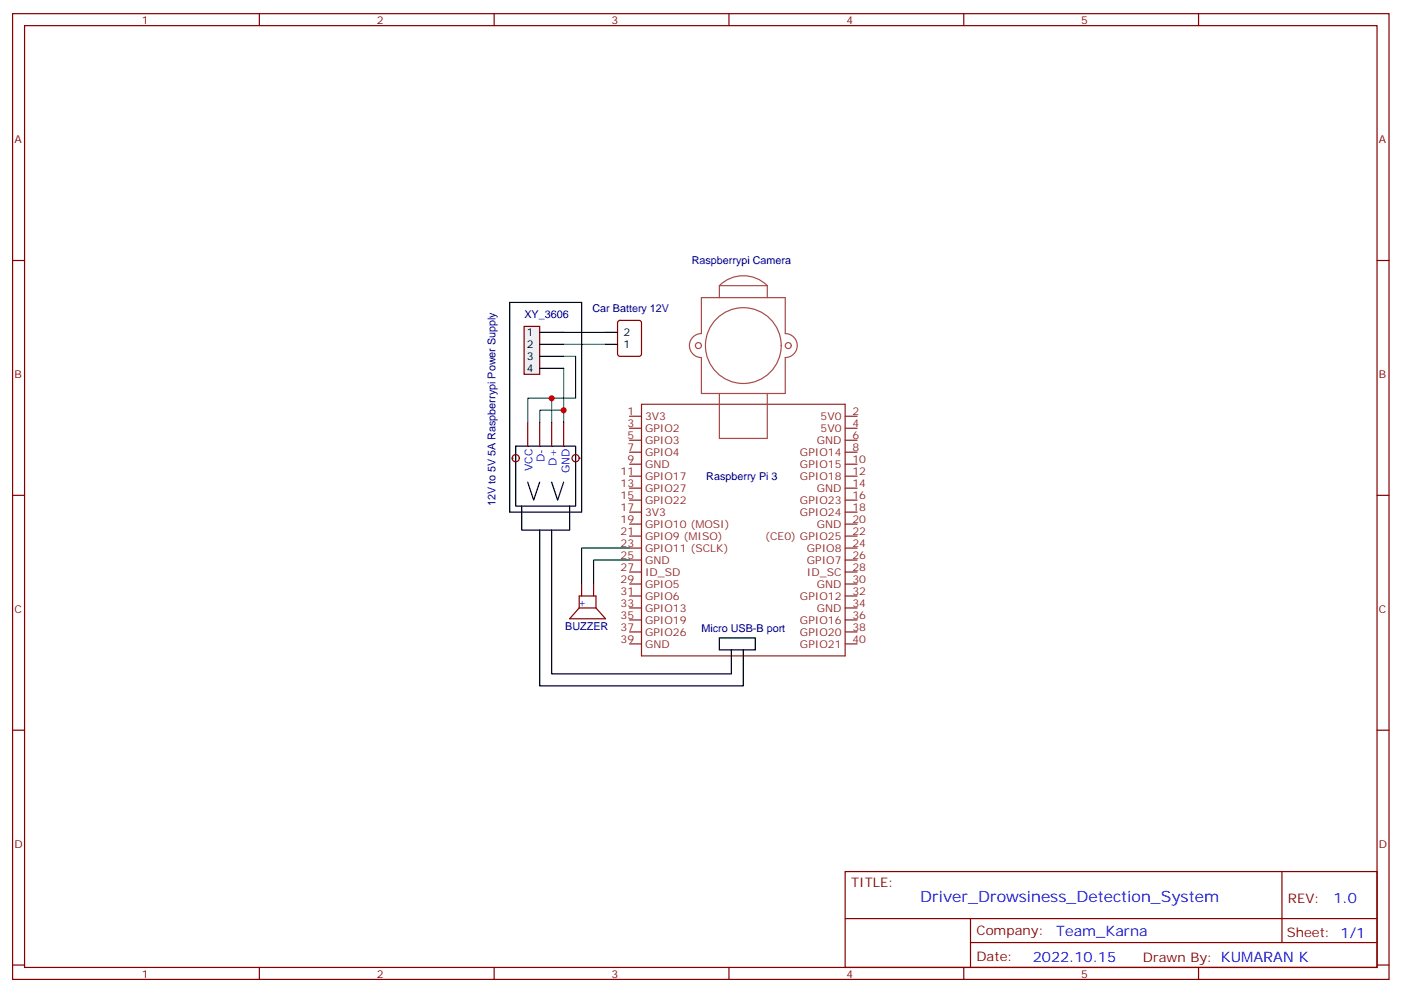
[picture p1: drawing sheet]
<svg xmlns="http://www.w3.org/2000/svg" width="413mm" height="292mm" viewBox="0 0 413 292" stroke-linecap="round" stroke-linejoin="round" font-family="sans-serif">
<g fill="none" stroke="#870000" stroke-width=".35">
<path d="M3.7 4h405.3v284.4h-405.3zM7.2 7.5h398.3v277.3h-398.3zM76.4 4v3.5M145.5 4v3.5M214.7 4v3.5M283.8 4v3.5M353 4v3.5M3.7 76.7h3.5M405.5 76.7h3.5M3.7 145.8h3.5M405.5 145.8h3.5M3.7 215h3.5"/>
<path d="M405.5 215h3.5M248.9 256.6h156.6v28.2h-156.6zM377.5 256.6v20.9M248.9 270.5h156.5M285.8 277.5h119.6M285.8 270.5v14.1M3.7 284.1h3.5M76.4 284.8v3.6M145.5 284.8v3.6M214.7 284.8v3.6M283.8 284.8v3.6M353 284.8v3.6"/>
<path d="M405.5 284.1h3.5"/>
</g>
<g fill="none" stroke="#8c2424" stroke-width=".35">
<path d="M188.9 119h60v74.1h-60zM185.4 122.6h3.5M185.4 126.1h3.5M185.4 129.6h3.5M185.4 133.1h3.5M185.4 136.7h3.5M248.9 122.6h3.5M248.9 126.1h3.5M248.9 129.6h3.5M248.9 133.1h3.5M248.9 136.7h3.5M185.4 140.2h3.5"/>
<path d="M185.4 143.7h3.5M185.4 147.2h3.5M185.4 150.8h3.5M185.4 154.3h3.5M185.4 157.8h3.5M248.9 140.2h3.5M248.9 143.7h3.5M248.9 147.2h3.5M248.9 150.8h3.5M248.9 154.3h3.5M248.9 157.8h3.5M185.4 161.4h3.5"/>
<path d="M185.4 164.9h3.5M185.4 168.4h3.5M185.4 171.9h3.5M185.4 175.5h3.5M185.4 179h3.5M248.9 161.4h3.5M248.9 164.9h3.5M248.9 168.4h3.5M248.9 171.9h3.5M248.9 175.5h3.5M248.9 179h3.5M185.4 182.5h3.5"/>
<path d="M185.4 186.1h3.5M185.4 189.6h3.5M248.9 182.5h3.5M248.9 186.1h3.5M248.9 189.6h3.5"/>
</g>
<path d="M154.3 96.1h4.6v14.1h-4.6z" fill="#f0f0f0" stroke="#870000" stroke-width=".35"/>
<path d="M150.1 89h21.2v61.8h-21.2zM158.9 97.9h7.1M158.9 101.4h7.1M158.9 104.9h7.1M158.9 108.4h7.1M151.9 131.4h17.6v17.6h-17.6zM155.4 142l1.8 5.2 1.7-5.2M162.5 142l1.7 5.2 1.8-5.2" fill="none" stroke="#000" stroke-width=".35"/>
<g fill="none" stroke="#870000" stroke-width=".35">
<path d="M155.4 124.3v7.1M158.9 124.3v7.1M162.5 124.3v7.1M166 124.3v7.1M170.6 179v-3.5h4.9v3.5M170.6 179h4.9M170.6 179l-2.9 3.2h10.6l-2.8-3.2M171.3 171.9v3.6M174.8 171.9v3.6"/>
<circle cx="151.9" cy="134.9" r="1.06"/>
</g>
<circle cx="150.8" cy="134.9" r=".18" fill="#870000"/>
<circle cx="169.5" cy="134.9" r="1.06" fill="none" stroke="#870000" stroke-width=".35"/>
<circle cx="170.6" cy="134.9" r=".18" fill="#870000"/>
<path d="M166 97.9h12.3M162.5 117.3h-7.1v7M166 104.9h3.5v12.4h-7v7M166 108.4v15.9M166 101.4h12.3M166 120.8h-7.1v3.5M185.4 161.4h-14.1v10.5M185.4 164.9h-10.6v7" fill="none" stroke="#008700" stroke-width=".35"/>
<path d="M182.1 94.5l.5-.2h5.6l.7 .5v9.4l-.4 .7h-5.9l-.7-.4v-9.5z" fill="none" stroke="#870000" stroke-width=".35"/>
<path d="M178.3 97.9h3.6M178.3 101.4h3.6M153.6 149v7.1h14.1v-7.1M158.9 156.1v45.8h60v-10.6M162.5 156.1v42.3h52.9v-7.1M211.8 187.8h10.6v3.5h-10.6z" fill="none" stroke="#000" stroke-width=".35"/>
<g fill="none" stroke="#a64a4a" stroke-width=".35">
<path d="M206.6 87.6h24.6v10.6a3.5 3.5 0 0 1 3.6 3.5 3.5 3.5 0 0 1-3.6 3.6v10.6h-24.6v-10.6a3.5 3.5 0 0 1-3.6-3.6 3.5 3.5 0 0 1 3.6-3.5zM211.8 84.1a10 10 0 0 1 14.2 0M211.8 84.1v3.5M211.8 84.1h14.2M226 84.1v3.5M211.8 115.9v13.2h14.2v-13.2"/>
<circle cx="205.7" cy="101.7" r=".88"/>
<circle cx="218.9" cy="101.7" r="11.2"/>
<circle cx="232.1" cy="101.7" r=".88"/>
</g>
<g fill="#c00">
<circle cx="162.5" cy="117.3" r=".88"/>
<circle cx="166" cy="120.8" r=".88"/>
</g>
<text font-size="4.6" fill="#00f" x="271" y="265.6">Driver_Drowsiness_Detection_System</text>
<g font-size="4.2" fill="#00f">
<text x="392.7" y="265.9">1.0</text>
<text x="311.1" y="275.4">Team_Karna</text>
<text x="304.1" y="283.2">2022.10.15</text>
</g>
<g font-size="3.9" fill="#800">
<text x="250.6" y="261.2">TITLE:</text>
<text x="379.3" y="265.9">REV:</text>
<text x="287.6" y="275.4">Company:</text>
<text x="378.9" y="276">Sheet: 1/1</text>
<text x="287.6" y="283.1">Date:</text>
<text x="336.6" y="283.2">Drawn By: KUMARAN K</text>
</g>
<g font-size="3.2" fill="#800">
<text x="41.8" y="7">1</text>
<text x="110.9" y="7">2</text>
<text x="180.1" y="7">3</text>
<text x="249.2" y="7">4</text>
<text x="318.4" y="7">5</text>
<text x="4.2" y="42.1">A</text>
<text x="406" y="42.1">A</text>
<text x="4.2" y="111.3">B</text>
<text x="406" y="111.3">B</text>
<text x="4.2" y="180.4">C</text>
<text x="406" y="180.4">C</text>
<text x="4.2" y="249.6">D</text>
<text x="406" y="249.6">D</text>
<text x="41.8" y="287.8">1</text>
<text x="110.9" y="287.8">2</text>
<text x="180.1" y="287.8">3</text>
<text x="249.2" y="287.8">4</text>
<text x="318.4" y="287.8">5</text>
</g>
<g font-size="3.2" fill="#000080">
<text x="203.7" y="77.8">Raspberrypi Camera</text>
<text x="154.4" y="93.7">XY_3606</text>
<text x="174.5" y="91.9">Car Battery 12V</text>
<text x="208" y="141.3">Raspberry Pi 3</text>
<text x="145.9" y="149.1" transform="rotate(-90 145.9 149.1)">12V to 5V 5A Raspberrypi Power Supply</text>
<text x="166.5" y="185.4">BUZZER</text>
<text x="206.6" y="186.1">Micro USB-B port</text>
</g>
<g font-size="3.2">
<text x="155.1" y="98.9">1</text>
<text x="183.6" y="98.9">2</text>
<text x="155.1" y="102.4">2</text>
<text x="155.1" y="106">3</text>
<text x="183.6" y="102.4">1</text>
<text x="155.1" y="109.5">4</text>
</g>
<g font-size="3.2" fill="#8d2323">
<text x="184.8" y="122.2">1</text>
<text x="184.8" y="125.7">3</text>
<text x="190" y="123.6">3V3</text>
<text x="241.6" y="123.6">5V0</text>
<text x="251" y="122.2">2</text>
<text x="251" y="125.7">4</text>
<text x="184.8" y="129.3">5</text>
<text x="190" y="127.1">GPIO2</text>
<text x="190" y="130.7">GPIO3</text>
<text x="240.5" y="130.7">GND</text>
<text x="241.6" y="127.1">5V0</text>
<text x="251" y="129.3">6</text>
<text x="184.8" y="132.8">7</text>
<text x="184.8" y="136.3">9</text>
<text x="190" y="134.2">GPIO4</text>
<text x="190" y="137.7">GND</text>
<text x="235.6" y="134.2">GPIO14</text>
<text x="235.6" y="137.7">GPIO15</text>
<text x="251" y="132.8">8</text>
<text x="251" y="136.3">10</text>
<text x="182.8" y="139.8">11</text>
<text x="182.8" y="143.4">13</text>
<text x="190" y="141.3">GPIO17</text>
<text x="235.6" y="141.3">GPIO18</text>
<text x="251" y="139.8">12</text>
<text x="251" y="143.4">14</text>
<text x="182.8" y="146.9">15</text>
<text x="190" y="144.8">GPIO27</text>
<text x="190" y="148.3">GPIO22</text>
<text x="235.6" y="148.3">GPIO23</text>
<text x="240.5" y="144.8">GND</text>
<text x="251" y="146.9">16</text>
<text x="182.8" y="150.4">17</text>
<text x="182.8" y="154">19</text>
<text x="190" y="151.8">3V3</text>
<text x="190" y="155.4">GPIO10 (MOSI)</text>
<text x="235.6" y="151.8">GPIO24</text>
<text x="240.5" y="155.4">GND</text>
<text x="251" y="150.4">18</text>
<text x="251" y="154">20</text>
<text x="182.8" y="157.5">21</text>
<text x="182.8" y="161">23</text>
<text x="190" y="158.9">GPIO9 (MISO)</text>
<text x="225.4" y="158.9">(CE0) GPIO25</text>
<text x="251" y="157.5">22</text>
<text x="251" y="161">24</text>
<text x="182.8" y="164.5">25</text>
<text x="190" y="162.4">GPIO11 (SCLK)</text>
<text x="190" y="165.9">GND</text>
<text x="237.6" y="162.4">GPIO8</text>
<text x="237.6" y="165.9">GPIO7</text>
<text x="251" y="164.5">26</text>
<text x="182.8" y="168.1">27</text>
<text x="182.8" y="171.6">29</text>
<text x="190" y="169.5">ID_SD</text>
<text x="190" y="173">GPIO5</text>
<text x="237.6" y="169.5">ID_SC</text>
<text x="240.5" y="173">GND</text>
<text x="251" y="168.1">28</text>
<text x="251" y="171.6">30</text>
<text x="182.8" y="175.1">31</text>
<text x="182.8" y="178.6">33</text>
<text x="190" y="176.5">GPIO6</text>
<text x="235.6" y="176.5">GPIO12</text>
<text x="251" y="175.1">32</text>
<text x="251" y="178.6">34</text>
<text x="182.8" y="182.2">35</text>
<text x="182.8" y="185.7">37</text>
<text x="190" y="180.1">GPIO13</text>
<text x="190" y="183.6">GPIO19</text>
<text x="235.6" y="183.6">GPIO16</text>
<text x="240.5" y="180.1">GND</text>
<text x="251" y="182.2">36</text>
<text x="251" y="185.7">38</text>
<text x="182.8" y="189.2">39</text>
<text x="190" y="187.1">GPIO26</text>
<text x="190" y="190.6">GND</text>
<text x="235.6" y="187.1">GPIO20</text>
<text x="235.6" y="190.6">GPIO21</text>
<text x="251" y="189.2">40</text>
</g>
<g font-size="3.2" fill="#00f">
<text x="160.3" y="136" transform="rotate(-90 160.3 136)">D-</text>
<text x="163.9" y="137.1" transform="rotate(-90 163.9 137.1)">D+</text>
<text x="156.8" y="138.7" transform="rotate(-90 156.8 138.7)">VCC</text>
<text x="167.7" y="139.4" transform="rotate(-90 167.7 139.4)">GND</text>
<text x="172.3" y="179.1" transform="rotate(-90 172.3 179.1)">+</text>
</g>
</svg>
